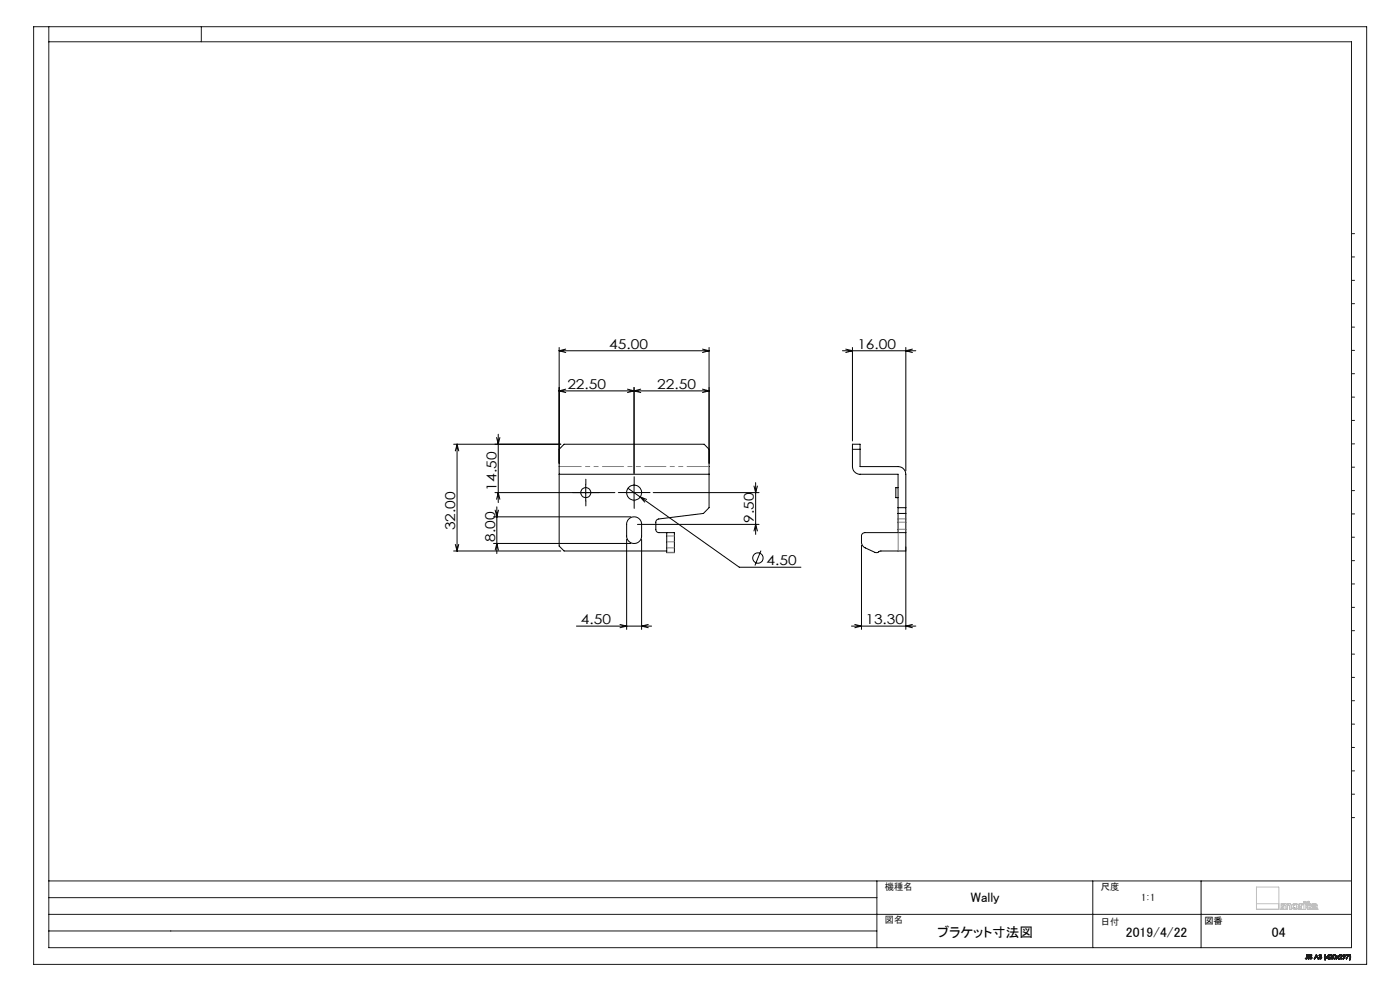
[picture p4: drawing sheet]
<svg xmlns="http://www.w3.org/2000/svg" width="420mm" height="297mm" viewBox="0 0 420 297" stroke-linecap="round" stroke-linejoin="round" font-family="sans-serif">
<g fill="none" stroke="#000" stroke-width=".3">
<path d="M167.7 104.1v38M167.7 105.1h45M167.7 117.2h45M167.7 117.2l2 .4M167.7 105.1l2 .6M169.7 116.6l-2 .6M169.7 104.6l-2 .5M188.2 116.6l2 .6M190.2 116.1v25.8M190.2 117.2l-2 .4M190.2 117.2l2 .4M192.2 116.6l-2 .6"/>
<path d="M210.7 116.6l2 .6M210.7 104.6l2 .5M212.7 104.1v38M212.7 105.1l-2 .6M212.7 117.2l-2 .4M252.7 105.1h22M253.7 104.6l2 .5-2 .6M255.7 104.1v28M271.7 104.1v37M273.7 104.6l-2 .5 2 .6M136.1 133.1h32.1M137.1 133.1v32"/>
<path d="M137.1 133.1l.5 2M137.1 133.1l-.5 2M149 131.1l.5 2 .5-2M149.5 130.1v20.5M167.7 134.7l1.5-1.6h42l1.5 1.6M255.7 134.7h2.3M148.1 154.9h41.1M148.5 147.6h36M148.6 152.9l.4 2 .5-2M149 149.6l.5-2 .5 2M149 151.9v14M167.7 142.1v21.6l1.5 1.4h30.8"/>
<path d="M167.7 142.1h45M175.7 145.1v5M187.7 147.6h5M188.4 146.3l3.7 2.6M188.5 155.7a2.24 2.24 0 0 1 2.5-.7 2.24 2.24 0 0 1 1.5 2.2v3.5a2.24 2.24 0 0 1-2.3 2.2 2.24 2.24 0 0 1-2.2-2.2v-3.9zM190.2 145.1v5M191.2 157.2h36.5M192.1 148.9l29.7 21.1h18.5M192.1 148.9l1.3 1.6M192.1 148.9l1.9 .8M196 147.6h31.7M212.7 142.1v10l-1.7 1.8-13.4 1.6a.97 .97 0 0 0-.9 1v2.1a.96 .96 0 0 0 1 1h4.6v6h-2.3v-6"/>
<path d="M226.2 145.7l.5 1.9 .5-1.9M226.2 159.1l.5-1.9 .5 1.9M226.7 144.6v15.6M269.4 159.6v-17.5h-11.4a2.33 2.33 0 0 1-2.3-2.3v-6.7h2.3v6.7h11.4a2.33 2.33 0 0 1 2.3 2.3v17.5M269.4 159.6h-10a1.02 1.02 0 0 0-1 1.1v1.7a2.02 2.02 0 0 0 1.2 1.8l3.2 1.4 1.4-.5h7.5M269.4 159.6h2.3M269.4 146.2h-.7v3h.7M269.4 152.1h2.3M269.4 153.9h2.3M271.7 159.6v29M136.1 165.1h32.1M136.6 163.2l.5 1.9"/>
<path d="M137.6 163.2l-.5 1.9M148.1 162.9h41.1M148.6 164.9l.4-2 .5 2M188 161.6v27M192.5 161.6v27M228.3 165l-1.8 4.5M258.4 163.4v25.2M172.9 187.6h22.6M186 187.1l2 .5-2 .5M194.5 187.1l-2 .5 2 .5M255.4 187.6h19.3M256.4 187.1l2 .5-2 .5"/>
<path d="M273.7 187.1l-2 .5 2 .5M388.1 272h.1"/>
<circle cx="175.7" cy="147.6" r="1.49"/>
<circle cx="190.2" cy="147.6" r="2.25"/>
<circle cx="227.4" cy="167.2" r="1.55"/>
</g>
<g fill="none" stroke="#191924" stroke-width=".3">
<path d="M10.1 8h399.9v281h-399.9zM14.6 8v276h390.8v-271.5h-390.8M60.4 8v4.5M405.4 70h1M405.4 77h1M405.4 84h1M405.4 91h1M405.4 98h1M405.4 105h1M405.4 112h1M405.4 119h1M405.4 126h1"/>
<path d="M405.4 133h1M405.4 140h1M405.4 147h1M405.4 154h1M405.4 161h1M405.4 168h1M405.4 175h1M405.4 182h1M405.4 189h1M405.4 196h1M405.4 203h1M405.4 210h1"/>
<path d="M405.4 217h1M405.4 224h1M405.4 231h1M405.4 238h1M405.4 245h1M14.6 279h248.5M14.6 274h390.8M14.6 269h248.5M14.6 264h390.8M263.1 264v20M327.8 264v20M360.3 264v20"/>
<path d="M391.7 287.2l-.1 .1M392.1 286.9l-.2 .4-.2-.1M392.1 286.9l-.1 .4-.3-.1M392.1 286.9v-.8l.1 .8M392.2 286.9v.4h-.6M392.2 286.9l-.2 .5-.4-.1M392.5 286.1l.2 1.3zM392.9 287.1h-.1M393.5 286.4l-.4-.1 .5 .9-.4 .2-.4-.3M393.5 286.4l-.4-.2 .1 .4a.41 .41 0 0 1 .3 .6 .41 .41 0 0 1-.7-.1M393.6 286.3l-.5-.2-.2 .2 .6 .8-.4 .2-.2-.2M393.6 286.3l-.6-.1-.1 .3 .6 .6-.3 .2-.3-.2"/>
<path d="M393.6 286.3l-.1 .1M394.9 286.1l.6 1.3-.3-.5h-.6l-.3 .5zM394.9 286.4l.2 .4h-.4zM395.6 287h.2M395.7 286.4l.5-.3 .3 .8-.4 .5-.4-.1-.1-.3M395.7 286.4l.3-.3a.32 .32 0 0 1 .4 .1 .32 .32 0 0 1-.1 .5 .42 .42 0 0 1 0 .7 .42 .42 0 0 1-.7-.4M395.7 286.4h.1M395.8 286.4l.3-.2 .2 .1-.3 .3M395.8 286.4l.2-.2 .3 .1-.3 .3M396 286.7l.3 .1v.4l-.3 .1-.2-.3M396 286.7h.1a.3 .3 0 0 1 .3 .4 .3 .3 0 0 1-.3 .2 .3 .3 0 0 1-.3-.3M396 286.6v.1"/>
<path d="M397.5 287.7h.1M397.5 286.1l-.2 .7 .2 .9M397.5 286.1l-.2 .6 .2 1M397.5 286.1h.2M397.7 286.1l-.2 .6 .1 1M398.5 286.4v.5h-.4zM398.6 286.1h.1M398.6 286.1l.1 1-.2 .3v-.3h-.7zM398.9 286.5l.2-.4 .5 .1 .1 .3-.2 .4M398.9 286.5a.42 .42 0 0 1 .6-.3 .42 .42 0 0 1 0 .7M398.9 286.5h.1M399 286.5l.2-.3h.3l.1 .3-.3 .3"/>
<path d="M399 286.5a.3 .3 0 0 1 .4-.3 .3 .3 0 0 1 .1 .5l-.2 .1M399.3 286.8l-.4 .6h.8l-.6-.1 .4-.4M400 286.2h.6v1.1a.61 .61 0 0 1-.8-.3 .61 .61 0 0 1 .2-.8zM401.8 286.5l.2-.4 .5 .1 .1 .3-.2 .4M401.8 286.5a.43 .43 0 0 1 .6-.4 .43 .43 0 0 1 0 .8M401.8 286.5h.1M401.9 286.5l.2-.3h.3l.1 .3-.3 .3M401.9 286.5a.29 .29 0 0 1 .4-.3 .29 .29 0 0 1 .1 .5l-.2 .1M402.2 286.8l-.5 .6M402.4 286.9l-.4 .4 .6 .1h-1.1l-.3-.4-.4 .4 .4-.5-.4-.4 .4 .3 .5-.3-.4 .4 .4 .5M403 286.3h.4v.4h-.4zM403.3 286.8l-.5-.3 .4-.4 .4 .2-.1 .5"/>
<path d="M403.3 286.8a.39 .39 0 0 1-.4-.5 .39 .39 0 0 1 .6-.2 .39 .39 0 0 1 0 .6v.1M403.3 286.8l-.3 .6 .5-.6M403.9 286.1h.8l-.7 1.3 .5-1.2zM404.8 287.7h.2M404.9 286.1l.1 1-.2 .6M404.9 286.1h.1M405 286.1l.2 1.1-.2 .5M405 286.1l.2 1-.2 .6"/>
<circle cx="400.3" cy="286.8" r=".46"/>
</g>
<path d="M173.3 147.6h-1.5M175.8 145.1v-1.5M175.8 150.1v1.5M178.3 147.6h1.5M187.8 147.6h-2.3M190.3 145.1v-2.2M190.3 150.1v2.3M192.8 147.6h2.2" fill="none" stroke="#000" stroke-width=".3" stroke-dasharray="30.5 1.3 1.3 1.3"/>
<g fill="none" stroke="#c0c0c0" stroke-width=".3">
<path d="M376.9 270.8h6.7M376.9 265.8h6.7v6.7h-6.7zM384.4 272.6h.1M384.4 272.6v-1.8h.5v.2l.3-.2h.5l.3 .3 .6-.3a.56 .56 0 0 1 .7 .6v1.2h-.5v-1.1l-.2-.3-.4 .2-.1 1.2h-.5l-.1-1.3-.4-.1-.2 .2v1.2M384.4 272.6h.4M384.8 272.6h.1M384.9 272.5h.1M384.9 272.5l-.1 .1M387.7 271.1a1.02 1.02 0 0 1 1.4-.2 1.02 1.02 0 0 1 .3 1.3 1.02 1.02 0 0 1-1.4 .3 1.02 1.02 0 0 1-.3-1.4zM389.7 272.6v-1.8h.6v.2l.7-.2v.3l-.6 .3-.1 1.2M389.7 272.6h.6M389.8 272.6h.1"/>
<path d="M390.3 272.5h.1M391.2 270.8h.5v1.8h-.5zM391.9 271.2h.1M391.9 271.1h.1M391.9 271.2v-.4h.2v-.6h.6v.6h.4v.4h-.4v1h.4v.4l-.8-.1-.2-1.3M391.9 271.2h.2M392.1 271.2h.1M393.6 270.9l.9-.1 .5 .3 .2 1.4-.6-.1a.74 .74 0 0 1-.9 .2 .74 .74 0 0 1-.4-.9l1.3-.4-.4-.2-.4 .3h-.5zM393.8 272.2h.1M394.6 271.9h.1M394.6 271.9l-.3 .3h-.5M394.6 271.9v-.3l-.6 .2-.3 .2 .1 .2"/>
<path d="M395.2 272.5h.1"/>
<circle cx="388.6" cy="271.7" r=".55"/>
<circle cx="391.5" cy="270.4" r=".28"/>
</g>
<path d="M167.8 139.8h45" fill="none" stroke="#808080" stroke-width=".3" stroke-dasharray="6.3 1.3 1.3 1.3 1.3 1.3" stroke-dashoffset="-.3"/>
<path d="M269.4 159.6v5.5M269.4 156.5h2.3M271.7 155.5h-2.3M271.7 158.6h-2.3M202.4 160.6h-2.3M202.4 162.4h-2.3M202.4 164.2h-2.3M202.4 165.5h-2.3" fill="none" stroke="#808080" stroke-width=".3" stroke-dasharray="6.3 1.3 1.3 1.3 1.3 1.3"/>
<g font-size="4.1">
<text x="182.8" y="104.6">45.00</text>
<text x="257.2" y="104.6">16.00</text>
<text x="170.2" y="116.6">22.50</text>
<text x="197.2" y="116.6">22.50</text>
<text x="148.9" y="147.1" transform="rotate(-90 148.9 147.1)">14.50</text>
<text x="136.6" y="159" transform="rotate(-90 136.6 159)">32.00</text>
<text x="226.2" y="156.7" transform="rotate(-90 226.2 156.7)">9.50</text>
<text x="148.5" y="162.3" transform="rotate(-90 148.5 162.3)">8.00</text>
<text x="230" y="169.4">4.50</text>
<text x="174.2" y="187">4.50</text>
<text x="259.6" y="187.1">13.30</text>
<text x="291.3" y="270.3">Wally</text>
<text x="281.2" y="280.7">ブラケット寸法図</text>
<text x="337.8" y="280.7">2019/4/22</text>
<text x="381.6" y="280.7">04</text>
</g>
<g font-size="2.8" fill="#191924">
<text x="265.5" y="266.8">機種名</text>
<text x="330.3" y="266.6">尺度</text>
<text x="265.5" y="276.8">図名</text>
<text x="330.3" y="277.3">日付</text>
</g>
<g font-size="2.8">
<text x="342.4" y="270.1">1:1</text>
<text x="361.3" y="276.9">図番</text>
</g>
</svg>
